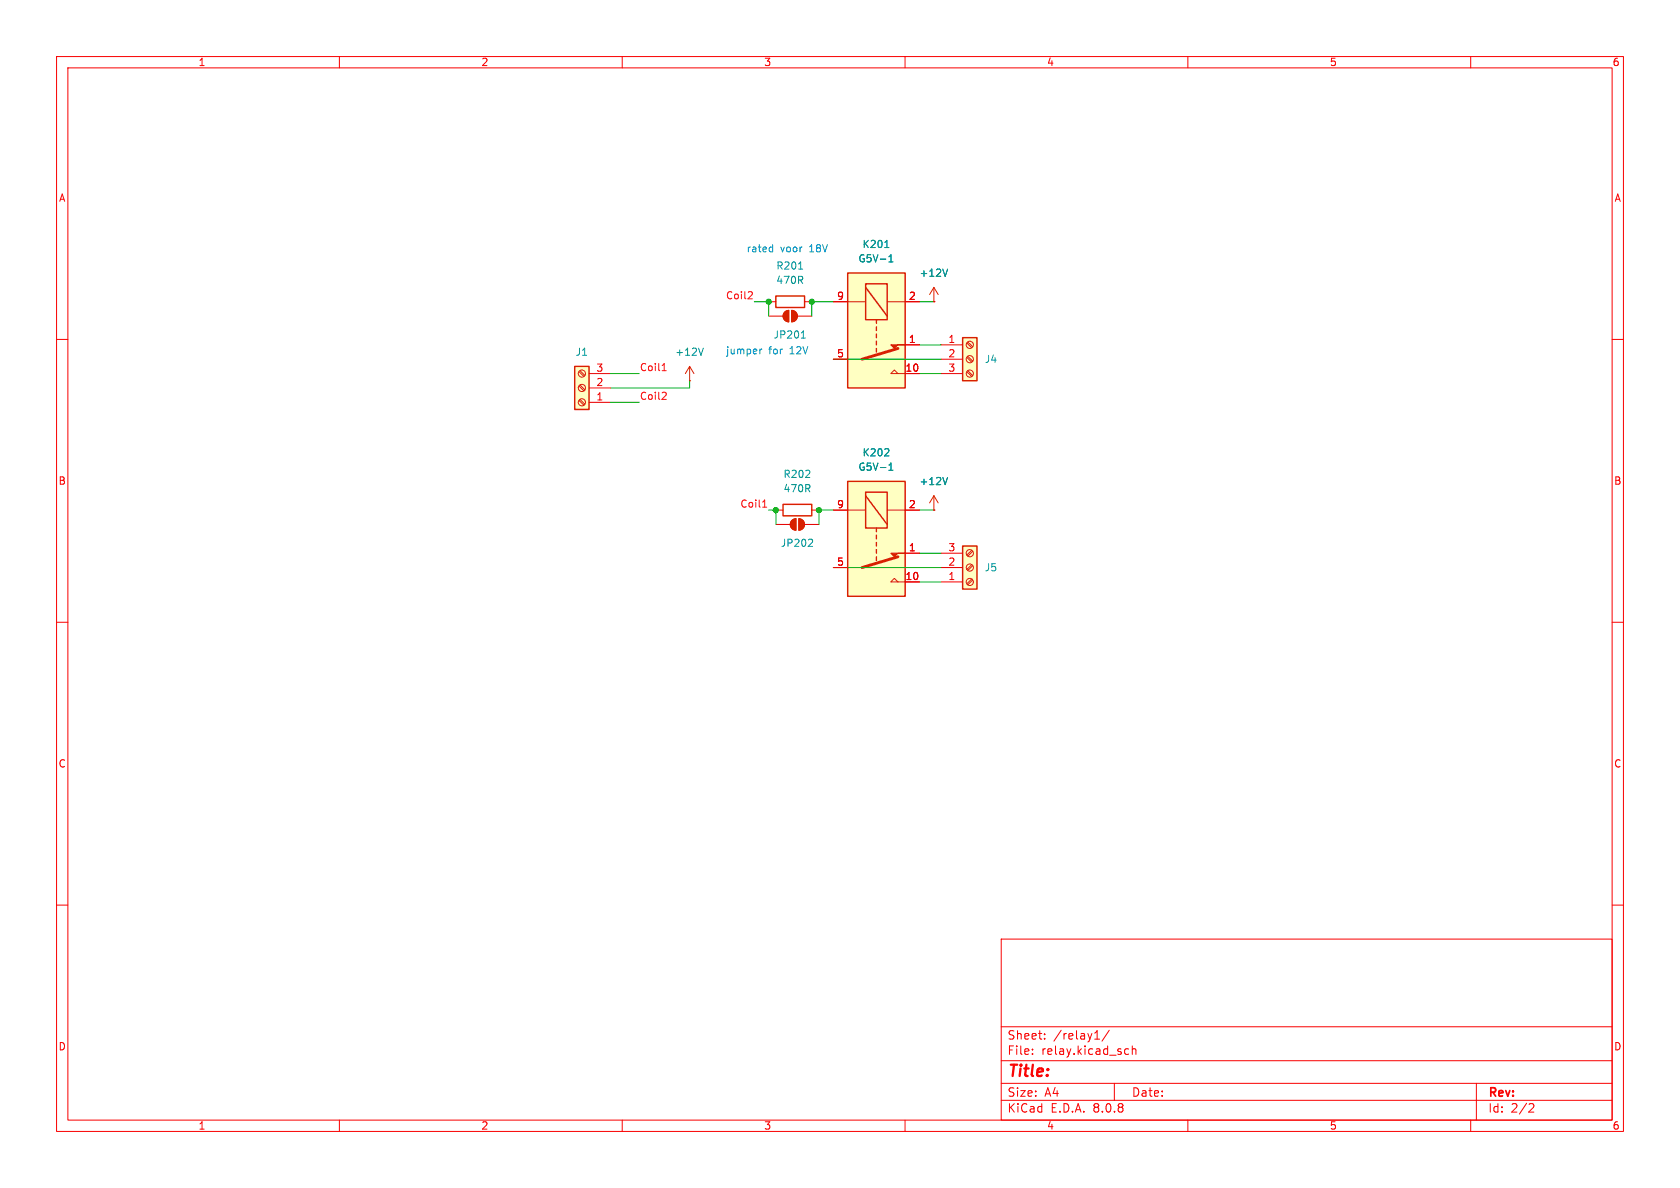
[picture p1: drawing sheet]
<svg xmlns="http://www.w3.org/2000/svg" width="297mm" height="210mm" viewBox="0 0 297 210" stroke-linecap="round" stroke-linejoin="round" font-family="sans-serif">
<g fill="none" stroke="#f90000" stroke-width=".18">
<path d="M10 10h277v190h-277zM12 12h273v186h-273zM60 10v2M110 10v2M160 10v2M210 10v2M260 10v2M10 60h2M285 60h2M10 110h2M285 110h2M10 160h2"/>
<path d="M177 166h108v32h-108zM285 160h2M60 198v2M110 198v2M160 198v2M177 194.5h108M177 191.5h108M177 187.5h108M177 181.5h108M182.5 186.3v.1M182.5 185.5v.1M184.7 183.6v.1"/>
<path d="M184.7 182.8v.1M193.5 183.7h.9M193.8 182.4l.2-.2v1.5M196.1 182.1l-1.3 2M197 191.5v3M199 186.3h.5M199 185.5h.5M200.2 185.5l.2-.1 .3 .1 .1 .9M200.2 184.9v1.5M210 198v2M260 198v2M261 191.5v6.5"/>
<path d="M270.5 195.1l.5 .1 .2 .3-1 1.1h1"/>
</g>
<path d="M149.9 85.1h10.1v20.3h-10.1z" fill="#ffffc2"/>
<path d="M165.1 50.8l-.8 1.3M165.1 50.8v2.5M165.1 50.8l.8 1.3M140 92l.7-.3v2a1.02 1.02 0 0 1-.9-.6 1.02 1.02 0 0 1 .2-1.1zM141.2 91.7a1.02 1.02 0 0 1 1 1 1.02 1.02 0 0 1-1 1zM149.9 90.2h3.1M156.8 90.2h3.2M149.9 100.3h2.5M158.7 102.9l-.6-.7-.6 .7h2.5" fill="none" stroke="#d72100" stroke-width=".18"/>
<path d="M138.4 89.2h5.1v2h-5.1zM149.9 85.1h10.1v20.3h-10.1zM153 87h3.8v6.3h-3.8zM153 87.6l3.8 5.1M154.9 93.3v.7M154.9 94.6v.7M154.9 95.9v.6M154.9 97.2v.6M154.9 98.4v.7" fill="none" stroke="#d72100" stroke-width=".25"/>
<path d="M158.7 98.4l-6.3 1.9" fill="none" stroke="#d72100" stroke-width=".51"/>
<g fill="#d72100" stroke="#d72100" stroke-width=".18">
<path d="M157.5 97.8h2.5h-1.3l-.6 .6z"/>
<path d="M140 92l.7-.3v2a1.02 1.02 0 0 1-.9-.6 1.02 1.02 0 0 1 .2-1.1z"/>
<path d="M141.2 91.7a1.02 1.02 0 0 1 1 1 1.02 1.02 0 0 1-1 1z"/>
</g>
<path d="M165.1 53.3h.1M137.2 90.2h1.2M137.2 92.7h2.5M142.2 92.7h2.6M143.5 90.2h1.3M147.3 90.2h2.6M160 97.8h2.6M160 90.2h2.6M147.3 100.3h2.6M160 102.9h2.6" fill="none" stroke="#df0000" stroke-width=".18"/>
<path d="M157 79.4l.1 .2v.3l-.7 .7h.7M143.4 95.3l.3 .3-.1 .3-.7 .7h.8" fill="none" stroke="#00a0a0" stroke-width=".18"/>
<path d="M167.5 47.6l-.4 1.2M157.1 83.1h.8M157.1 82.2l.4-.3v1.2" fill="none" stroke="#008e8e" stroke-width=".18"/>
<path d="M170.2 59.7h2.5v7.6h-2.5z" fill="#ffffc2"/>
<path d="M170.2 59.7h2.5v7.6h-2.5z" fill="none" stroke="#d72100" stroke-width=".25"/>
<g fill="none" stroke="#d72100" stroke-width=".18">
<path d="M170.9 65.7l.9 .8M170.9 63.2l.9 .8M170.9 60.6l.9 .9M171.1 65.5l.9 .9M171.1 63l.9 .8M171.1 60.5l.9 .8"/>
<circle cx="171.4" cy="61" r=".63"/>
<circle cx="171.4" cy="63.5" r=".63"/>
<circle cx="171.4" cy="66" r=".63"/>
</g>
<path d="M166.4 61h3.8M166.4 63.5h3.8M166.4 66h3.8" fill="none" stroke="#df0000" stroke-width=".18"/>
<path d="M149.9 48.3h10.1v20.3h-10.1z" fill="#ffffc2"/>
<path d="M138.7 55.2l.7-.3v2a1.02 1.02 0 0 1-.9-.6 1.02 1.02 0 0 1 .2-1.1zM140 54.9a1.02 1.02 0 0 1 1 1 1.02 1.02 0 0 1-1 1zM149.9 53.3h3.1M156.8 53.3h3.2M149.9 63.5h2.5M158.7 66l-.6-.6-.6 .6h2.5" fill="none" stroke="#d72100" stroke-width=".18"/>
<path d="M149.9 48.3h10.1v20.3h-10.1zM153 50.2h3.8v6.3h-3.8zM153 50.8l3.8 5.1M154.9 56.5v.7M154.9 57.8v.6M154.9 59.1v.6M154.9 60.3v.7M154.9 61.6v.6" fill="none" stroke="#d72100" stroke-width=".25"/>
<path d="M158.7 61.6l-6.3 1.9" fill="none" stroke="#d72100" stroke-width=".51"/>
<g fill="#d72100" stroke="#d72100" stroke-width=".18">
<path d="M157.5 61h2.5h-1.3l-.6 .6z"/>
<path d="M138.7 55.2l.7-.3v2a1.02 1.02 0 0 1-.9-.6 1.02 1.02 0 0 1 .2-1.1z"/>
<path d="M140 54.9a1.02 1.02 0 0 1 1 1 1.02 1.02 0 0 1-1 1z"/>
</g>
<path d="M135.9 55.9h2.5M141 55.9h2.5M147.3 53.3h2.6M160 53.3h2.6M147.3 63.5h2.6M160 61h2.6M160 66h2.6" fill="none" stroke="#df0000" stroke-width=".18"/>
<path d="M141.7 59.8h.7M141.9 58.7l.1-.2v1.3M156.4 43.8h.7" fill="none" stroke="#00a0a0" stroke-width=".18"/>
<path d="M157.1 46.3h.8M157.1 45.4l.4-.4v1.3" fill="none" stroke="#008e8e" stroke-width=".18"/>
<path d="M101.6 64.8h2.5v7.6h-2.5z" fill="#ffffc2"/>
<path d="M137.2 52.3h5v2.1h-5zM101.6 64.8h2.5v7.6h-2.5z" fill="none" stroke="#d72100" stroke-width=".25"/>
<g fill="none" stroke="#d72100" stroke-width=".18">
<path d="M102.4 65.7l.8 .8M102.4 68.2l.8 .9M102.4 70.8l.8 .8M102.5 65.5l.9 .9M102.5 68.1l.9 .8M102.5 70.6l.9 .9M121.9 64.8l-.7 1.2M121.9 64.8v2.5M121.9 64.8l.8 1.2M165.1 87.6l-.8 1.3M165.1 87.6v2.6M165.1 87.6l.8 1.3"/>
<circle cx="102.9" cy="71.1" r=".63"/>
<circle cx="102.9" cy="66" r=".63"/>
<circle cx="102.9" cy="68.6" r=".63"/>
</g>
<path d="M135.9 53.3h1.3M142.2 53.3h1.3M104.1 71.1h3.8M104.1 68.6h3.8M104.1 66h3.8M121.9 67.3h.1M165.1 90.2h.1" fill="none" stroke="#df0000" stroke-width=".18"/>
<path d="M124.3 61.5l-.4 1.3M167.5 84.4l-.4 1.3" fill="none" stroke="#008e8e" stroke-width=".18"/>
<path d="M141.2 47.6h.7" fill="none" stroke="#00a0a0" stroke-width=".18"/>
<path d="M170.2 96.5h2.5v7.6h-2.5z" fill="#ffffc2"/>
<path d="M170.2 96.5h2.5v7.6h-2.5z" fill="none" stroke="#d72100" stroke-width=".25"/>
<g fill="none" stroke="#d72100" stroke-width=".18">
<path d="M171.8 97.3l-.9 .8M171.8 99.8l-.9 .9M172 97.5l-.9 .8M172 100l-.9 .8M171.8 102.4l-.9 .8M172 102.5l-.9 .9"/>
<circle cx="171.4" cy="97.8" r=".63"/>
<circle cx="171.4" cy="102.9" r=".63"/>
<circle cx="171.4" cy="100.3" r=".63"/>
</g>
<g fill="none" stroke="#df0000" stroke-width=".18">
<path d="M147.3 53.3h2.6M160 53.3h2.6M165.1 53.3h.1M147.3 63.5h2.6M160 61h2.6M160 66h2.6M147.3 90.2h2.6M160 97.8h2.6M160 90.2h2.6M165.1 90.2h.1M166.4 97.8h3.8M147.3 100.3h2.6"/>
<path d="M160 102.9h2.6M166.4 102.9h3.8M166.4 100.3h3.8"/>
</g>
<path d="M132.8 51.6l.2 .2-.1 .3-.7 .7h.8M117.1 65.5h.7M117.3 64.4l.1-.1v1.2M117.5 69.3l.3 .3-.1 .3-.7 .7h.8M134.8 89.7h.7M135.1 88.6l.1-.2v1.3" fill="none" stroke="#f70b18" stroke-width=".18"/>
<path d="M136.2 43.7h.4M136.6 43.3v1.2M136.6 44.5h-.4M134.3 61.7v.9M134.7 61.7l-.4 .3" fill="none" stroke="#068aff" stroke-width=".18"/>
<g fill="none" stroke="#00b200" stroke-width=".18">
<path d="M133.3 53.3h2.6v2.6M147.3 53.3h-3.8v2.6M162.6 53.3h2.5M107.9 66h5.1M107.9 71.1h5.1M121.9 67.3v1.3h-14M147.3 63.5h19.1M162.6 61h3.8M162.6 66h3.8M135.9 90.2h1.3v2.5M147.3 90.2h-2.5v2.5M162.6 90.2h2.5"/>
<path d="M162.6 97.8h3.8M147.3 100.3h19.1M162.6 102.9h3.8"/>
</g>
<path d="M157.1 46.3h.8M157.1 45.4l.4-.4v1.3M167.5 47.6l-.4 1.2M157.1 82.2l.4-.3v1.2M157.1 83.1h.8M167.5 84.4l-.4 1.3" fill="none" stroke="#008e8e" stroke-width=".18"/>
<path d="M156.4 43.8h.7M157 79.4l.1 .2v.3l-.7 .7h.7" fill="none" stroke="#00a0a0" stroke-width=".18"/>
<g fill="#00a400" stroke="#00a400" stroke-width=".18">
<circle cx="144.8" cy="90.2" r=".46"/>
<circle cx="137.2" cy="90.2" r=".46"/>
<circle cx="135.9" cy="53.3" r=".46"/>
<circle cx="143.5" cy="53.3" r=".46"/>
</g>
<text font-size="2.8" fill="#f90000" x="178" y="190.9">Title:</text>
<g font-size="2.1" fill="#f90000">
<text x="178" y="184">Sheet:</text>
<text x="186.2" y="184">/relay1/</text>
<text x="178" y="186.7">File:</text>
<text x="184.1" y="186.7">relay.kicad_sch</text>
<text x="178" y="196.9">KiCad</text>
<text x="178" y="194.1">Size:</text>
<text x="184.7" y="194.1">A4</text>
<text x="185.7" y="196.9">E.D.A.</text>
<text x="193.3" y="196.9">8.0.8</text>
<text x="200" y="194.1">Date:</text>
<text x="263" y="194.3">Rev:</text>
<text x="263" y="196.9">Id:</text>
<text x="267.1" y="196.9">2/2</text>
</g>
<g font-size="1.8" fill="#f90000">
<text x="35" y="11.9">1</text>
<text x="85" y="11.9">2</text>
<text x="135" y="11.9">3</text>
<text x="185" y="11.9">4</text>
<text x="235" y="11.9">5</text>
<text x="285" y="11.9">6</text>
<text x="10.3" y="35.9">A</text>
<text x="285.3" y="35.9">A</text>
<text x="10.3" y="85.9">B</text>
<text x="285.3" y="85.9">B</text>
<text x="10.3" y="135.9">C</text>
<text x="285.3" y="135.9">C</text>
<text x="10.3" y="185.9">D</text>
<text x="285.3" y="185.9">D</text>
<text x="35" y="199.9">1</text>
<text x="85" y="199.9">2</text>
<text x="135" y="199.9">3</text>
<text x="185" y="199.9">4</text>
<text x="235" y="199.9">5</text>
<text x="285" y="199.9">6</text>
</g>
<g font-size="1.8" fill="#068aff">
<text x="131.9" y="44.8">rated</text>
<text x="138" y="44.8">voor</text>
<text x="143.2" y="44.8">18V</text>
<text x="128.2" y="62.8">jumper</text>
<text x="135.9" y="62.8">for</text>
<text x="139.7" y="62.8">12V</text>
</g>
<g font-size="1.8" fill="#00a0a0">
<text x="137.1" y="47.9">R201</text>
<text x="152.4" y="44">K201</text>
<text x="101.7" y="63.1">J1</text>
<text x="136.7" y="60">JP201</text>
<text x="174" y="64.4">J4</text>
<text x="152.4" y="80.9">K202</text>
<text x="138.4" y="84.7">R202</text>
<text x="137.9" y="96.9">JP202</text>
<text x="174" y="101.2">J5</text>
</g>
<g font-size="1.8" fill="#008e8e">
<text x="151.7" y="46.6">G5V-1</text>
<text x="137.1" y="50.4">470R</text>
<text x="162.5" y="49.1">+12V</text>
<text x="119.3" y="63.1">+12V</text>
<text x="151.7" y="83.4">G5V-1</text>
<text x="138.4" y="87.2">470R</text>
<text x="162.5" y="86">+12V</text>
</g>
<g font-size="1.8" fill="#f70b18">
<text x="128.2" y="53">Coil2</text>
<text x="113" y="65.7">Coil1</text>
<text x="113" y="70.8">Coil2</text>
<text x="130.8" y="89.8">Coil1</text>
</g>
<g font-size="1.8" fill="#e70000">
<text x="147.9" y="53.1">9</text>
<text x="160.6" y="53.1">2</text>
<text x="105.3" y="65.8">3</text>
<text x="147.9" y="63.2">5</text>
<text x="160" y="65.8">10</text>
<text x="160.6" y="60.7">1</text>
<text x="167.6" y="60.7">1</text>
<text x="167.6" y="63.2">2</text>
<text x="167.6" y="65.8">3</text>
<text x="105.3" y="70.9">1</text>
<text x="105.3" y="68.3">2</text>
<text x="147.9" y="89.9">9</text>
<text x="160.6" y="89.9">2</text>
<text x="147.9" y="100.1">5</text>
<text x="160.6" y="97.5">1</text>
<text x="167.6" y="100.1">2</text>
<text x="167.6" y="97.5">3</text>
<text x="160" y="102.6">10</text>
<text x="167.6" y="102.6">1</text>
</g>
</svg>
